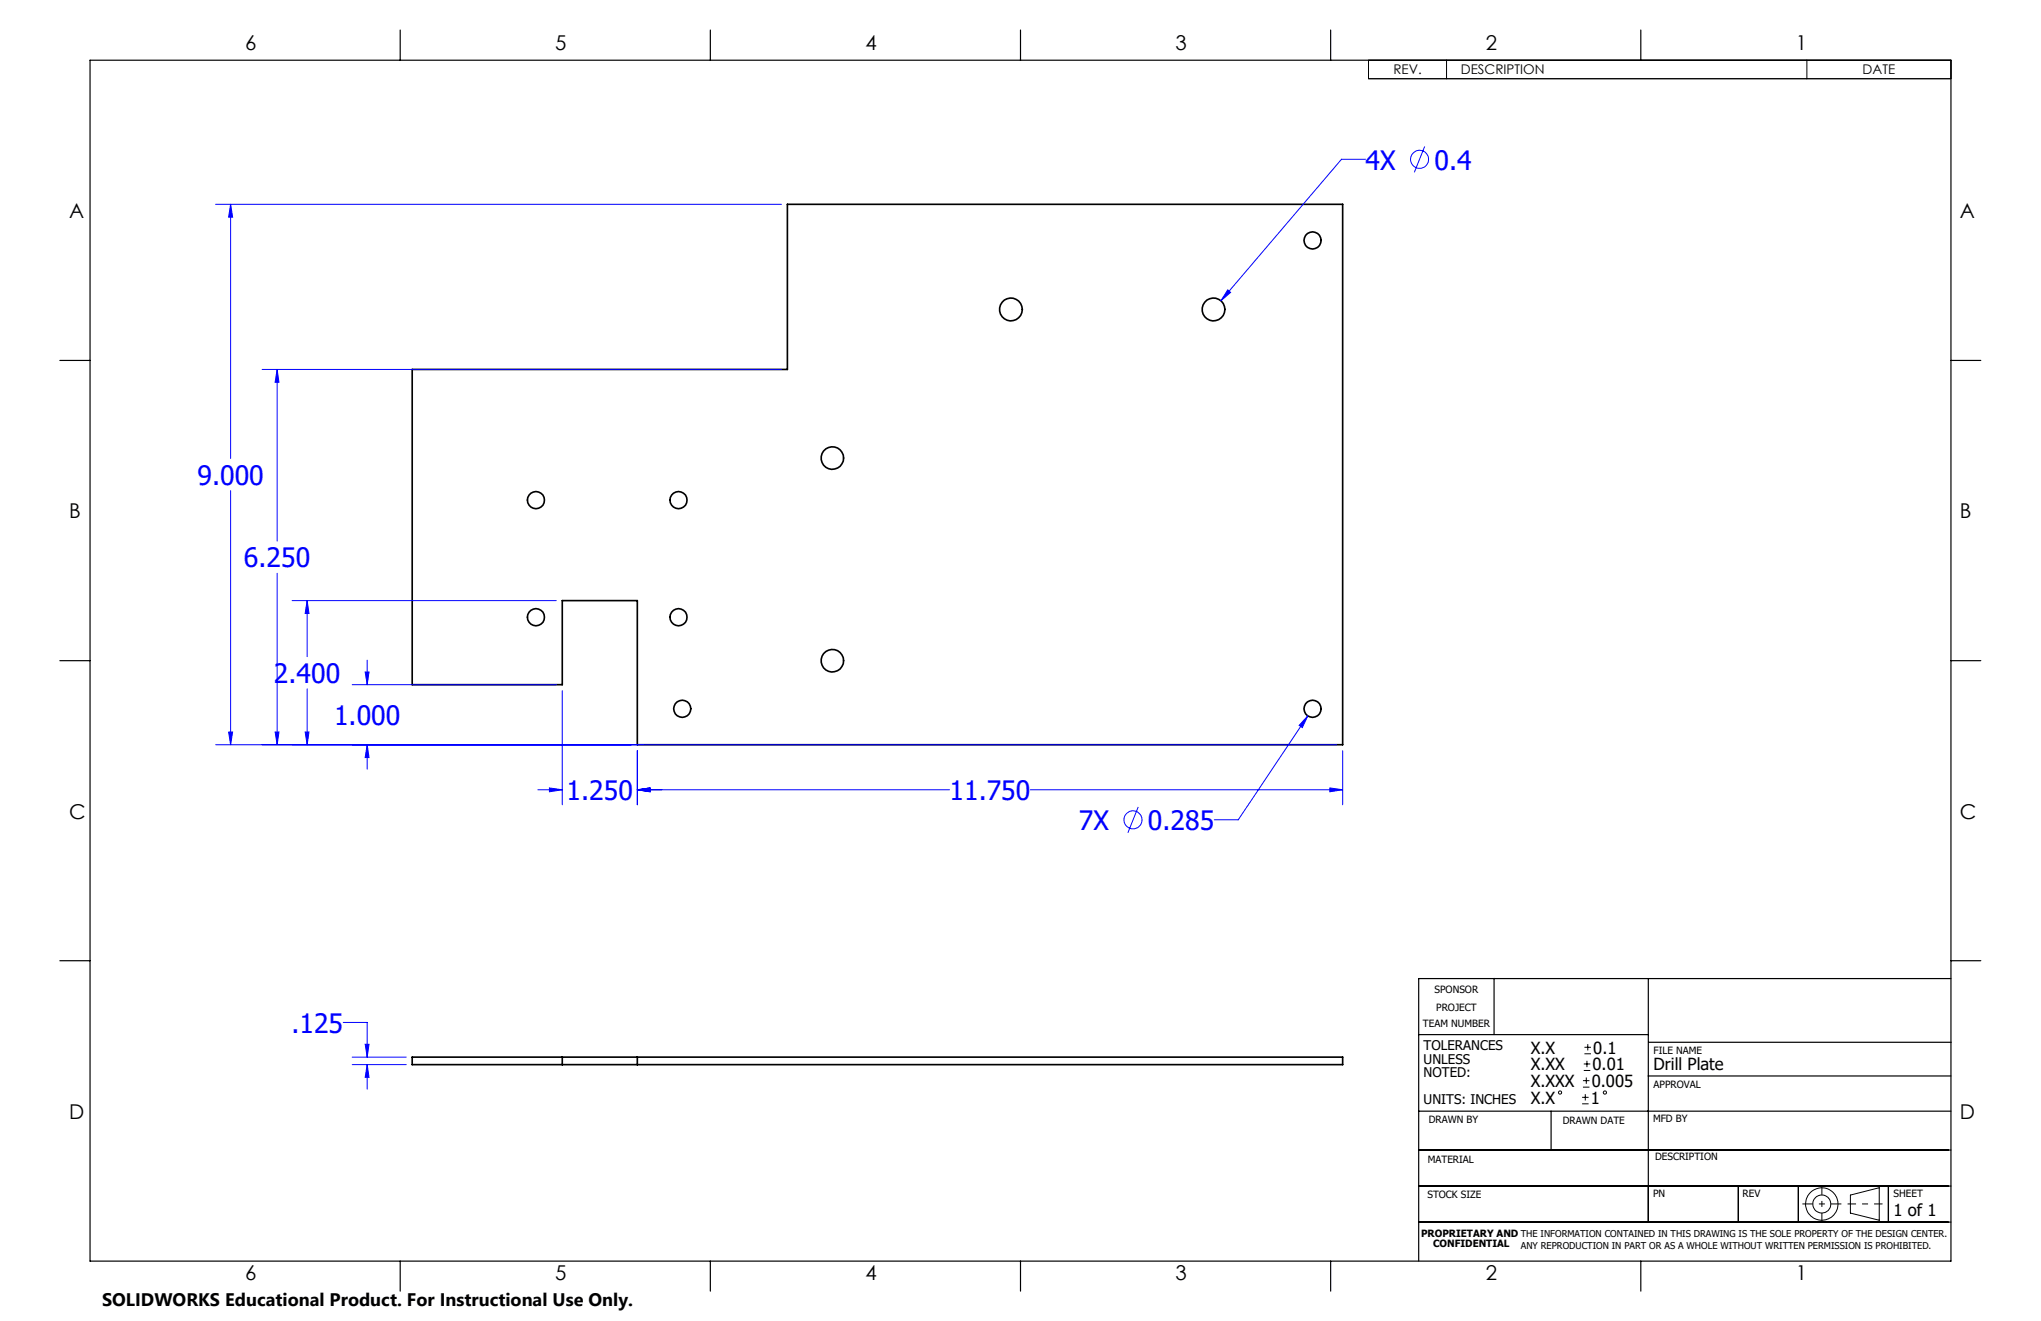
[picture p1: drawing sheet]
<svg xmlns="http://www.w3.org/2000/svg" width="432mm" height="279mm" viewBox="0 0 432 279" stroke-linecap="round" stroke-linejoin="round" font-family="sans-serif">
<g fill="none" stroke="#000" stroke-width=".35">
<path d="M87.2 78.1h79.4v-34.9h117.5v114.3h-149.3v-30.5h-15.8v17.8h-31.8zM87.2 223.6h196.9v1.6h-196.9zM119 223.6v1.6M134.8 223.6v1.6"/>
<circle cx="277.7" cy="50.9" r="1.81"/>
<circle cx="213.9" cy="65.5" r="2.41"/>
<circle cx="256.7" cy="65.5" r="2.41"/>
<circle cx="176.1" cy="96.9" r="2.38"/>
<circle cx="113.4" cy="105.8" r="1.8"/>
<circle cx="143.5" cy="105.8" r="1.8"/>
<circle cx="113.4" cy="130.5" r="1.8"/>
<circle cx="143.5" cy="130.5" r="1.8"/>
<circle cx="176.1" cy="139.8" r="2.38"/>
<circle cx="144.3" cy="149.9" r="1.81"/>
<circle cx="277.7" cy="149.9" r="1.81"/>
</g>
<g fill="none" stroke="#00f" stroke-width=".21">
<path d="M288.9 33.7h-5.1l-25.5 29.9M301.4 31l-2.2 5.4M45.6 43.2h119.7M48.8 43.2l.4 2.7h-.8zM48.8 43.2v53.8M55.5 78.1h109.8M58.6 78.1l.4 2.8h-.8zM58.6 78.1v36.3M259.8 61.3l.5 .5-2 1.8zM48.8 103.8v53.7M58.6 121.2v36.3M61.8 127h55.9"/>
<path d="M65 127l.4 2.8h-.8zM65 127v11.9M77.7 139.6v5.2M45.6 157.5h237.2M48.4 154.8h.8l-.4 2.7zM58.2 154.8h.8l-.4 2.7zM64.6 154.8h.8l-.4 2.7zM65 145.7v11.8M74.5 144.8h43.2M77.3 142.1h.8l-.4 2.7zM77.7 157.5l.4 2.7h-.8zM77.7 157.5v5.2"/>
<path d="M119 146.1v24.1M134.8 158.8v11.4M276.7 151.4l-1.2 2.5-.7-.5zM276.7 151.4l-14.7 22h-5.1M284.1 158.8v11.4M113.8 167h5.2M116.2 166.7l2.8 .3-2.8 .5zM134.8 167l2.7-.3v.8zM134.8 167h66.1M218 167h66.1M240.8 170.7l-2.2 5.4M281.3 166.7l2.8 .3-2.8 .5z"/>
<path d="M72.6 216.3h5.1v7.3M74.5 223.6h11.4M74.5 225.2h11.4M77.3 220.9h.8l-.4 2.7zM77.7 225.2l.4 2.7h-.8zM77.7 225.2v5.2"/>
<circle cx="300.3" cy="33.7" r="1.9"/>
<circle cx="239.7" cy="173.4" r="1.9"/>
</g>
<g fill="none" stroke="#000" stroke-width=".21">
<path d="M289.5 12.7h123.2v4h-123.2zM306 12.7v4M382.3 12.7v4M334.7 233.5h1.4M334.7 232.1h1.4M334.9 229.9h1.4M334.9 228.6h1.4M335.1 226.4h1.3M335.1 225h1.3M335.2 222.9h1.4M335.2 221.5h1.4M335.4 231.4v1.4"/>
<path d="M335.6 227.9v1.3M335.7 224.4v1.3M335.9 220.8v1.4M391.5 252.8l6.1-1.6v6.9l-6.1-1.5z"/>
<circle cx="330" cy="231.1" r=".34"/>
<circle cx="339.5" cy="231.1" r=".34"/>
<circle cx="385.4" cy="254.6" r="1.9"/>
<circle cx="385.4" cy="254.7" r="3.4"/>
</g>
<path d="M381.3 254.6h8.3" fill="none" stroke="#000" stroke-width=".21" stroke-dasharray="15.2 1.3 1.3 1.3" stroke-dashoffset="13" stroke-linecap="butt"/>
<path d="M385.4 250.8v7.7" fill="none" stroke="#000" stroke-width=".21" stroke-dasharray="15.2 1.3 1.3 1.3" stroke-dashoffset="13.3" stroke-linecap="butt"/>
<path d="M390.9 254.6h7.4" fill="none" stroke="#000" stroke-width=".21" stroke-dasharray="15.2 1.3 1.3 1.3" stroke-dashoffset="13.4" stroke-linecap="butt"/>
<g fill="none" stroke="#000" stroke-width=".25">
<path d="M19 12.7h393.7v254h-393.7zM84.7 6.4v6.3M150.3 6.4v6.3M215.9 6.4v6.3M281.5 6.4v6.3M347.1 6.4v6.3M12.7 76.2h6.3M412.7 76.2h6.4M12.7 139.7h6.3M412.7 139.7h6.4M12.7 203.2h6.3M300.1 218.8h48.6"/>
<path d="M316.1 206.9v11.9M348.7 207v51.5M412.7 207h-112.6v59.7M412.7 203.2h6.4M300.1 235h112.6M328.2 235v8.2M348.7 227.6h64M348.8 220.5h64M300.1 258.5h112.6M300.1 250.9h112.6M300.1 243.2h112.6M367.8 250.9v7.6"/>
<path d="M380.5 250.9v7.6M399.5 250.9v7.6M84.7 266.7v6.4M150.3 266.7v6.4M215.9 266.7v6.4M281.5 266.7v6.4M347.1 266.7v6.4"/>
</g>
<path d="M281.3 166.7l2.8 .3-2.8 .5zM134.8 167l2.7-.3v.8zM48.8 43.2l.4 2.7h-.8zM48.4 154.8h.8l-.4 2.7zM58.2 154.8h.8l-.4 2.7zM58.6 78.1l.4 2.8h-.8zM77.7 157.5l.4 2.7h-.8zM77.3 142.1h.8l-.4 2.7zM276.7 151.4l-1.9 2 .7 .5zM259.8 61.3l-1.5 2.3 2-1.8zM116.2 166.7l2.8 .3-2.8 .5zM134.8 167l2.7-.3v.8zM64.6 154.8h.8l-.4 2.7zM65 127l.4 2.8h-.8zM77.3 220.9h.8l-.4 2.7zM77.7 225.2l.4 2.7h-.8z" fill="#00f"/>
<g font-size="5.6" fill="#00f">
<text x="288.9" y="35.9">4X</text>
<text x="303.5" y="35.9">0.4</text>
<text x="41.8" y="102.6">9.000</text>
<text x="51.6" y="120">6.250</text>
<text x="58" y="144.5">2.400</text>
<text x="70.7" y="153.4">1.000</text>
<text x="119.9" y="169.2">1.250</text>
<text x="200.9" y="169.2">11.750</text>
<text x="228.3" y="175.6">7X</text>
<text x="242.9" y="175.6">0.285</text>
<text x="61.7" y="218.5">.125</text>
</g>
<g font-size="4.3">
<text x="51.9" y="10.7">6</text>
<text x="117.5" y="10.7">5</text>
<text x="183.1" y="10.7">4</text>
<text x="248.7" y="10.7">3</text>
<text x="314.3" y="10.7">2</text>
<text x="379.9" y="10.7">1</text>
<text x="14.6" y="46.1">A</text>
<text x="414.7" y="46.1">A</text>
<text x="14.6" y="109.6">B</text>
<text x="414.7" y="109.6">B</text>
<text x="14.6" y="173.1">C</text>
<text x="414.7" y="173.1">C</text>
<text x="14.6" y="236.6">D</text>
<text x="414.7" y="236.6">D</text>
<text x="51.9" y="270.8">6</text>
<text x="117.5" y="270.8">5</text>
<text x="183.1" y="270.8">4</text>
<text x="248.7" y="270.8">3</text>
<text x="314.3" y="270.8">2</text>
<text x="379.9" y="270.8">1</text>
</g>
<text font-size="3.8" x="21.6" y="276.3">SOLIDWORKS Educational Product. For Instructional Use Only.</text>
<g font-size="3.5">
<text x="323.8" y="222.9">X.X</text>
<text x="323.8" y="226.4">X.XX</text>
<text x="336.9" y="226.4">0.01</text>
<text x="337.1" y="222.9">0.1</text>
<text x="349.8" y="226.4">Drill Plate</text>
<text x="323.8" y="229.9">X.XXX</text>
<text x="323.8" y="233.5">X.X</text>
<text x="336.6" y="233.5">1</text>
<text x="336.8" y="229.9">0.005</text>
<text x="400.6" y="257.1">1 of 1</text>
</g>
<g font-size="2.8">
<text x="294.8" y="15.7">REV.</text>
<text x="309.1" y="15.7">DESCRIPTION</text>
<text x="394.1" y="15.7">DATE</text>
<text x="301.2" y="222.2">TOLERANCES</text>
<text x="301.2" y="225">UNLESS</text>
<text x="301.2" y="227.8">NOTED:</text>
<text x="301.2" y="233.5">UNITS: INCHES</text>
</g>
<g font-size="2.1">
<text x="303.5" y="210">SPONSOR</text>
<text x="303.8" y="213.9">PROJECT</text>
<text x="301" y="217.3">TEAM NUMBER</text>
<text x="349.8" y="222.9">FILE NAME</text>
<text x="349.8" y="230.2">APPROVAL</text>
<text x="302.3" y="237.5">DRAWN BY</text>
<text x="330.6" y="237.7">DRAWN DATE</text>
<text x="349.7" y="237.3">MFD BY</text>
<text x="302.1" y="245.9">MATERIAL</text>
<text x="350.1" y="245.4">DESCRIPTION</text>
<text x="302" y="253.3">STOCK SIZE</text>
<text x="349.7" y="253.3">PN</text>
<text x="368.7" y="253.2">REV</text>
<text x="400.6" y="253.2">SHEET</text>
<text x="300.7" y="261.6">PROPRIETARY AND THE INFORMATION CONTAINED IN THIS DRAWING IS THE SOLE PROPERTY OF THE DESIGN CENTER.</text>
<text x="303.2" y="263.8">CONFIDENTIAL</text>
</g>
<text font-size="2" x="321.8" y="264.2">ANY REPRODUCTION IN PART OR AS A WHOLE WITHOUT WRITTEN PERMISSION IS PROHIBITED.</text>
</svg>
